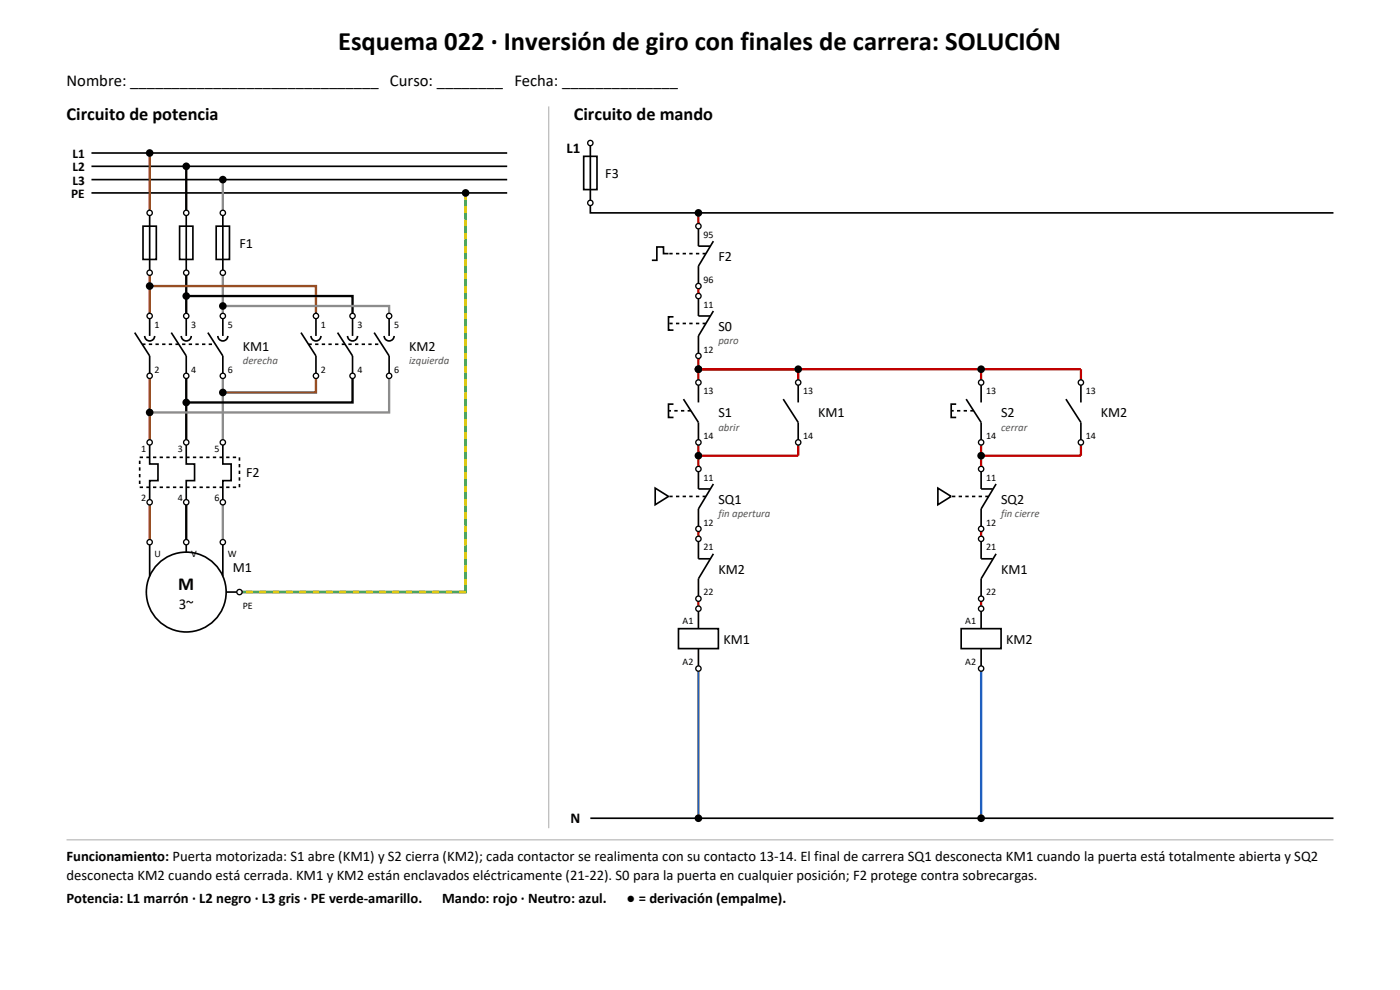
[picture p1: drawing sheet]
<svg xmlns="http://www.w3.org/2000/svg" width="297mm" height="210mm" viewBox="0 0 297 210" stroke-linecap="round" stroke-linejoin="round" font-family="sans-serif">
<path d="M116.4 22.6v153.1M14.1 178.2h268.8" fill="none" stroke="#aaa" stroke-width=".21"/>
<g fill="none" stroke="#000" stroke-width=".35">
<path d="M19.4 32.5h88.2M19.4 35.3h88.2M19.4 38.1h88.2M123.8 33.2h2.8v7h-2.8zM125.2 30.3v14.9h157.7M19.4 40.9h88.2M30.3 48h2.9v7h-2.9zM31.7 45.2v12.7M38.1 48h2.8v7h-2.8zM39.5 45.2v12.7M45.9 48h2.8v7h-2.8zM47.3 45.2v12.7"/>
<path d="M141.8 53.8h-1v-1.4h-1.5v2.8h-1M148.2 48v4.2h2.4M151.3 51.2l-3.1 5.2v4.3M28.6 70.6l3.1 4.9v4.2M30.7 71.3a1.06 1.06 0 0 0 1 1 1.06 1.06 0 0 0 1.1-1M31.7 67v4.3M36.3 70.6l3.2 4.9v4.2M38.5 71.3a1.06 1.06 0 0 0 1 1 1.06 1.06 0 0 0 1.1-1M39.5 67v4.3M44.1 70.6l3.2 4.9v4.2M46.2 71.3a1.06 1.06 0 0 0 1.1 1 1.06 1.06 0 0 0 1-1M47.3 67v4.3"/>
<path d="M63.9 70.6l3.1 4.9v4.2M66 71.3a1.06 1.06 0 0 0 1 1 1.06 1.06 0 0 0 1.1-1M67 67v4.3M71.6 70.6l3.2 4.9v4.2M73.7 71.3a1.06 1.06 0 0 0 1.1 1 1.06 1.06 0 0 0 1-1M74.8 67v4.3M79.4 70.6l3.1 4.9v4.2M81.5 71.3a1.06 1.06 0 0 0 1 1 1.06 1.06 0 0 0 1.1-1M82.5 67v4.3M142.9 67.2h-1.1v2.8h1.1M148.2 62.8v4.2h2.4M151.3 66l-3.1 5.3v4.2"/>
<path d="M31.7 93.8v4.6h1.8v3.6h-1.8v4.5M39.5 93.8v4.6h1.8v3.6h-1.8v4.5M47.3 93.8v4.6h1.7v3.6h-1.7v4.5M142.9 85.7h-1.1v2.8h1.1M145 84.7l3.2 4.9v4.2M148.2 81.1v4.3M148.2 99.5v4.2h2.4M166.2 84.7l3.1 4.9v4.2M169.3 81.1v4.3M202.8 85.7h-1v2.8h1M205 84.7l3.1 4.9v4.2M208.1 99.5v4.2h2.5"/>
<path d="M208.1 81.1v4.3M226.1 84.7l3.2 4.9v4.2M229.3 81.1v4.3M31.7 115v7.2M39.5 115v2.1M47.3 115v7.2M139 103.5l2.8 1.8-2.8 1.8zM148.2 114.3v4.2h2.4M151.3 102.7l-3.1 5.2v4.3M151.3 117.5l-3.1 5.3v4.2M199 103.5l2.8 1.8-2.8 1.8zM208.1 114.3v4.2h2.5"/>
<path d="M211.3 102.7l-3.2 5.2v4.3M211.3 117.5l-3.2 5.3v4.2M48 125.6h2.8M143.9 133.3h8.5v4.3h-8.5zM148.2 129.1v4.2M148.2 137.6v4.2M203.9 133.3h8.5v4.3h-8.5zM208.1 129.1v4.2M208.1 137.6v4.2M125.2 173.6h157.7"/>
<circle cx="39.5" cy="125.6" r="8.5"/>
</g>
<path d="M149.8 53.8h-8M30.2 73h15.5M65.4 73h15.6M149.8 68.6h-8M29.6 97h21.2v6.4h-21.2zM146.6 87.1h-4.8M206.6 87.1h-4.8M149.8 105.3h-8M209.7 105.3h-7.9" fill="none" stroke="#000" stroke-width=".35" stroke-dasharray=".7 .7" stroke-linecap="butt"/>
<path d="M31.7 32.5v12.7M31.7 57.9v9.1M31.7 60.7h35.3v6.3M31.7 79.7v14.1M67 79.7v3.6h-19.7M31.7 106.5v8.5" fill="none" stroke="#8b4513" stroke-width=".49"/>
<path d="M39.5 35.3v9.9M39.5 57.9v9.1M39.5 62.8h35.3v4.2M39.5 79.7v14.1M74.8 79.7v5.7h-35.3M39.5 106.5v8.5" fill="none" stroke="#000" stroke-width=".49"/>
<path d="M47.3 38.1v7.1M47.3 57.9v9.1M47.3 64.9h35.2v2.1M47.3 79.7v14.1M82.5 79.7v7.8h-50.8M47.3 106.5v8.5" fill="none" stroke="#8c8c8c" stroke-width=".49"/>
<path d="M98.8 40.9v84.7h-48" fill="none" stroke="#2e9e3e" stroke-width=".56"/>
<path d="M98.8 40.9v84.7h-48" fill="none" stroke="#e8c800" stroke-width=".56" stroke-dasharray="1.4 1.4" stroke-linecap="butt"/>
<g fill="none" stroke="#c00000" stroke-width=".49">
<path d="M148.2 45.2v2.8M148.2 60.7v2.1M148.2 75.5v5.6M148.2 78.3h81.1v2.8M169.3 78.3v2.8M208.1 78.3v2.8M148.2 93.8v5.7M169.3 93.8v2.9h-21.1M208.1 93.8v5.7M229.3 93.8v2.9h-21.2M148.2 112.2v2.1M208.1 112.2v2.1"/>
<path d="M148.2 127v2.1M208.1 127v2.1"/>
</g>
<path d="M148.2 141.8v31.8M208.1 141.8v31.8" fill="none" stroke="#1f5fbf" stroke-width=".49"/>
<g fill="#fff" stroke="#000" stroke-width=".28">
<circle cx="31.7" cy="45.2" r=".56"/>
<circle cx="31.7" cy="57.9" r=".56"/>
<circle cx="39.5" cy="45.2" r=".56"/>
<circle cx="39.5" cy="57.9" r=".56"/>
<circle cx="47.3" cy="45.2" r=".56"/>
<circle cx="47.3" cy="57.9" r=".56"/>
<circle cx="31.7" cy="67" r=".56"/>
<circle cx="31.7" cy="79.7" r=".56"/>
<circle cx="39.5" cy="67" r=".56"/>
<circle cx="39.5" cy="79.7" r=".56"/>
<circle cx="47.3" cy="67" r=".56"/>
<circle cx="47.3" cy="79.7" r=".56"/>
<circle cx="67" cy="67" r=".56"/>
<circle cx="67" cy="79.7" r=".56"/>
<circle cx="74.8" cy="67" r=".56"/>
<circle cx="74.8" cy="79.7" r=".56"/>
<circle cx="82.5" cy="67" r=".56"/>
<circle cx="82.5" cy="79.7" r=".56"/>
<circle cx="31.7" cy="93.8" r=".56"/>
<circle cx="31.7" cy="106.5" r=".56"/>
<circle cx="39.5" cy="93.8" r=".56"/>
<circle cx="39.5" cy="106.5" r=".56"/>
<circle cx="47.3" cy="93.8" r=".56"/>
<circle cx="47.3" cy="106.5" r=".56"/>
<circle cx="31.7" cy="115" r=".56"/>
<circle cx="39.5" cy="115" r=".56"/>
<circle cx="47.3" cy="115" r=".56"/>
<circle cx="50.8" cy="125.6" r=".56"/>
<circle cx="125.2" cy="30.3" r=".56"/>
<circle cx="125.2" cy="43" r=".56"/>
<circle cx="148.2" cy="48" r=".56"/>
<circle cx="148.2" cy="60.7" r=".56"/>
<circle cx="148.2" cy="62.8" r=".56"/>
<circle cx="148.2" cy="75.5" r=".56"/>
<circle cx="148.2" cy="81.1" r=".56"/>
<circle cx="148.2" cy="93.8" r=".56"/>
<circle cx="169.3" cy="81.1" r=".56"/>
<circle cx="169.3" cy="93.8" r=".56"/>
<circle cx="148.2" cy="99.5" r=".56"/>
<circle cx="148.2" cy="112.2" r=".56"/>
<circle cx="148.2" cy="114.3" r=".56"/>
<circle cx="148.2" cy="127" r=".56"/>
<circle cx="148.2" cy="129.1" r=".56"/>
<circle cx="148.2" cy="141.8" r=".56"/>
<circle cx="208.1" cy="81.1" r=".56"/>
<circle cx="208.1" cy="93.8" r=".56"/>
<circle cx="229.3" cy="81.1" r=".56"/>
<circle cx="229.3" cy="93.8" r=".56"/>
<circle cx="208.1" cy="99.5" r=".56"/>
<circle cx="208.1" cy="112.2" r=".56"/>
<circle cx="208.1" cy="114.3" r=".56"/>
<circle cx="208.1" cy="127" r=".56"/>
<circle cx="208.1" cy="129.1" r=".56"/>
<circle cx="208.1" cy="141.8" r=".56"/>
</g>
<g fill="#000">
<circle cx="31.7" cy="32.5" r=".81"/>
<circle cx="39.5" cy="35.3" r=".81"/>
<circle cx="47.3" cy="38.1" r=".81"/>
<circle cx="98.8" cy="40.9" r=".81"/>
<circle cx="148.2" cy="45.2" r=".81"/>
<circle cx="31.7" cy="60.7" r=".81"/>
<circle cx="39.5" cy="62.8" r=".81"/>
<circle cx="47.3" cy="64.9" r=".81"/>
<circle cx="148.2" cy="78.3" r=".81"/>
<circle cx="169.3" cy="78.3" r=".81"/>
<circle cx="208.1" cy="78.3" r=".81"/>
<circle cx="31.7" cy="87.5" r=".81"/>
<circle cx="39.5" cy="85.4" r=".81"/>
<circle cx="47.3" cy="83.3" r=".81"/>
<circle cx="148.2" cy="96.7" r=".81"/>
<circle cx="208.1" cy="96.7" r=".81"/>
<circle cx="148.2" cy="173.6" r=".81"/>
<circle cx="208.1" cy="173.6" r=".81"/>
</g>
<text font-size="5.6" x="71.7" y="10.6">Esquema 022 · Inversión de giro con finales de carrera: SOLUCIÓN</text>
<g font-size="3.9">
<text x="14.1" y="25.4">Circuito de potencia</text>
<text x="121.7" y="25.4">Circuito de mando</text>
<text x="37.8" y="125.2">M</text>
</g>
<text font-size="3.5" x="14.1" y="18.3">Nombre: ______________________________ Curso: ________ Fecha: ______________</text>
<g font-size="3.2">
<text x="120.2" y="32.5">L1</text>
<text x="37.9" y="129.1">3~</text>
<text x="121" y="174.6">N</text>
</g>
<g font-size="3.1">
<text x="14.1" y="182.7">Funcionamiento: Puerta motorizada: S1 abre (KM1) y S2 cierra (KM2); cada contactor se realimenta con su contacto 13-14. El final de carrera SQ1 desconecta KM1 cuando la puerta está totalmente abierta y SQ2</text>
<text x="14.1" y="186.6">desconecta KM2 cuando está cerrada. KM1 y KM2 están enclavados eléctricamente (21-22). S0 para la puerta en cualquier posición; F2 protege contra sobrecargas.</text>
<text x="14.1" y="191.6">Potencia: L1 marrón · L2 negro · L3 gris · PE verde-amarillo.</text>
<text x="93.8" y="191.6">Mando: rojo · Neutro: azul.</text>
<text x="132.9" y="191.6">● = derivación (empalme).</text>
</g>
<g font-size="3">
<text x="128.4" y="37.7">F3</text>
<text x="50.8" y="52.6">F1</text>
<text x="152.4" y="55.4">F2</text>
<text x="152.4" y="70.2">S0</text>
<text x="51.5" y="74.4">KM1</text>
<text x="86.8" y="74.4">KM2</text>
<text x="152.4" y="88.5">S1</text>
<text x="173.6" y="88.5">KM1</text>
<text x="212.4" y="88.5">S2</text>
<text x="233.5" y="88.5">KM2</text>
<text x="52.2" y="101.2">F2</text>
<text x="152.4" y="106.9">SQ1</text>
<text x="212.4" y="106.9">SQ2</text>
<text x="49.4" y="121.4">M1</text>
<text x="152.4" y="121.7">KM2</text>
<text x="212.4" y="121.7">KM1</text>
<text x="153.5" y="136.5">KM1</text>
<text x="213.4" y="136.5">KM2</text>
</g>
<g font-size="2.8">
<text x="15.4" y="33.5">L1</text>
<text x="15.1" y="42">PE</text>
<text x="15.4" y="36.3">L2</text>
<text x="15.4" y="39.2">L3</text>
</g>
<g font-size="2.3" fill="#555">
<text x="51.5" y="77.3">derecha</text>
<text x="86.8" y="77.3">izquierda</text>
<text x="152.4" y="73">paro</text>
<text x="152.4" y="91.4">abrir</text>
<text x="212.4" y="91.4">cerrar</text>
<text x="152.4" y="109.7">fin apertura</text>
<text x="212.4" y="109.7">fin cierre</text>
</g>
<g font-size="2.1">
<text x="149.2" y="50.4">95</text>
<text x="149.2" y="60">96</text>
<text x="149.2" y="65.3">11</text>
<text x="32.8" y="69.5">1</text>
<text x="40.6" y="69.5">3</text>
<text x="48.3" y="69.5">5</text>
<text x="68.1" y="69.5">1</text>
<text x="75.8" y="69.5">3</text>
<text x="83.6" y="69.5">5</text>
<text x="149.2" y="74.8">12</text>
<text x="32.8" y="79">2</text>
<text x="40.6" y="79">4</text>
<text x="48.3" y="79">6</text>
<text x="68.1" y="79">2</text>
<text x="75.8" y="79">4</text>
<text x="83.6" y="79">6</text>
<text x="149.2" y="83.6">13</text>
<text x="170.4" y="83.6">13</text>
<text x="209.2" y="83.6">13</text>
<text x="230.4" y="83.6">13</text>
<text x="30" y="96">1</text>
<text x="37.7" y="96">3</text>
<text x="45.5" y="96">5</text>
<text x="149.2" y="93.1">14</text>
<text x="170.4" y="93.1">14</text>
<text x="209.2" y="93.1">14</text>
<text x="230.4" y="93.1">14</text>
<text x="149.2" y="102">11</text>
<text x="209.2" y="102">11</text>
<text x="30" y="106.2">2</text>
<text x="37.7" y="106.2">4</text>
<text x="45.5" y="106.2">6</text>
<text x="149.2" y="111.5">12</text>
<text x="209.2" y="111.5">12</text>
<text x="32.8" y="118.2">U</text>
<text x="40.6" y="118.2">V</text>
<text x="48.3" y="118.2">W</text>
<text x="149.2" y="116.8">21</text>
<text x="209.2" y="116.8">21</text>
<text x="51.5" y="129.1">PE</text>
<text x="149.2" y="126.3">22</text>
<text x="209.2" y="126.3">22</text>
<text x="144.8" y="132.3">A1</text>
<text x="204.8" y="132.3">A1</text>
<text x="144.8" y="141.1">A2</text>
<text x="204.8" y="141.1">A2</text>
</g>
</svg>
